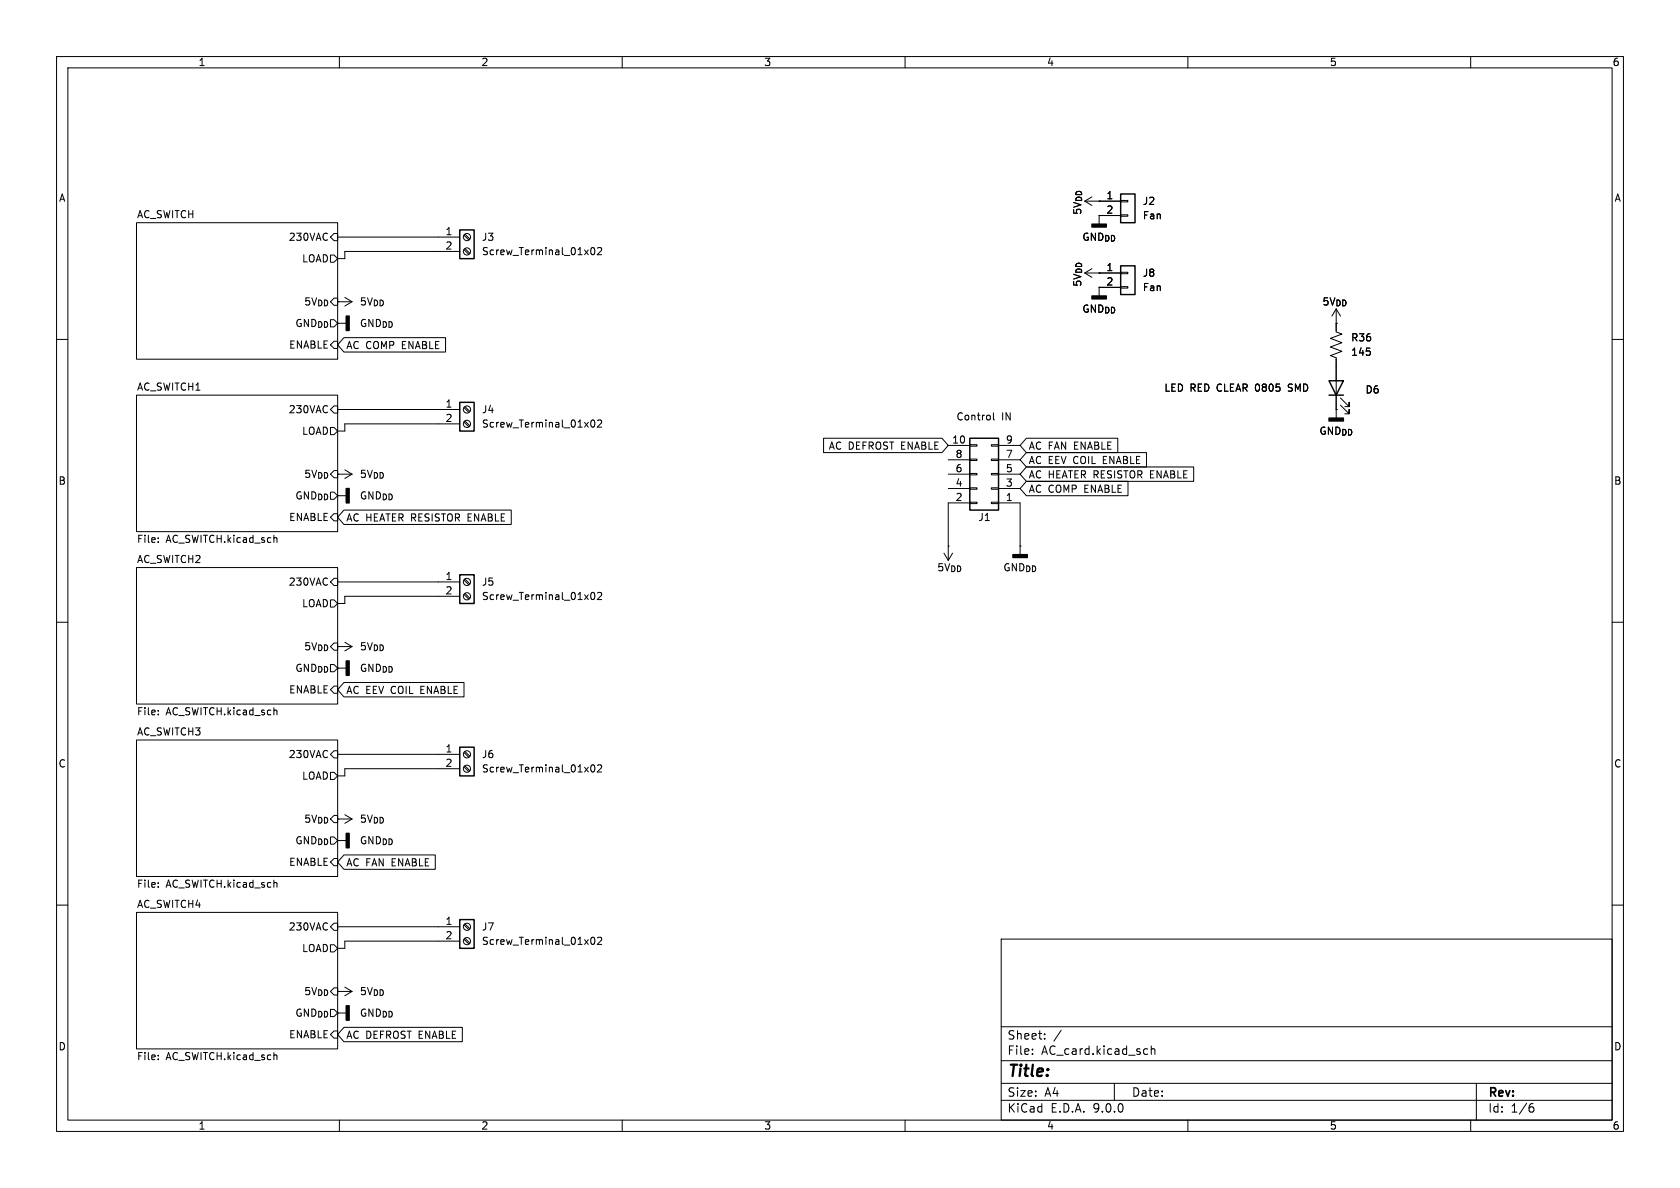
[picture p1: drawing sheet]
<svg xmlns="http://www.w3.org/2000/svg" width="297mm" height="210mm" viewBox="0 0 297 210" stroke-linecap="round" stroke-linejoin="round" font-family="sans-serif">
<g fill="none" stroke="#000" stroke-width=".18">
<path d="M10 10h277v190h-277zM12 12h273v186h-273zM60 10v2M110 10v2M160 10v2M210 10v2M260 10v2M24.1 39.4h35.6v24.1h-35.6zM191.8 35.6h6.3M191.8 35.6l1.2 .7M193 34.8l-1.2 .8M194.3 35.6h.1"/>
<path d="M194.3 38.1h.1M194.3 38.1v1.5M194.3 38.1h3.8M198.1 35.4h1.3v.3h-1.3zM198.1 38h1.3v.2h-1.3zM58.4 45.1h.7l.6 .6-.6 .7h-.7zM59.1 41.3h.6v1.2h-.6l-.7-.6zM59.7 53.3h2.5M59.7 41.9h21.6M60.8 59.7h18v2.5h-18l-1.1-1.2zM61 52.6l1.2 .7M62.2 53.3l-1.2 .8"/>
<path d="M81.3 44.5h-20.3v1.2h-1.3M82 41.6l.9 .8M82 44.1l.9 .9M82.2 41.4l.9 .8M82.2 43.9l.9 .9M104.6 43.9l.1-.1a.68 .68 0 0 1 .5 .6 .68 .68 0 0 1-.5 .6l-.1-.1-.2-.4zM105.6 43.9l.5-.1 .3 .3-.8 .9h.8M191.8 48.3l1.2 .7M191.8 48.3h6.3M193 47.5l-1.2 .8M194.3 50.8h.1M194.3 48.3h.1"/>
<path d="M194.3 50.8v1.5M194.3 50.8h3.8M198.1 48.1h1.3v.3h-1.3zM198.1 50.7h1.3v.2h-1.3zM236.2 57.2h.1M236.2 54.6v4.1l1 .4-2 .7 2 .8-2 .7 2 .8-2 .8 1 .3v10.7M236.2 54.6l-.7 1.3M236.2 54.6l.8 1.3M10 60h2M24.1 69.9h35.6v24.1h-35.6zM58.4 75.6h.7l.6 .6-.6 .6h-.7zM59.1 60.3h.6v1.3h-.6l-.7-.6z"/>
<path d="M59.1 71.8h.6v1.2h-.6l-.7-.6zM59.7 72.4h21.6M81.3 74.9h-20.3v1.3h-1.3M82 72.1l.9 .8M82 74.6l.9 .8M82.2 71.9l.9 .8M82.2 74.4l.9 .9M104.6 74.4l.1-.2a.68 .68 0 0 1 .5 .7 .68 .68 0 0 1-.5 .6l-.1-.1-.2-.4zM105.6 74.4l.5-.2 .3 .4-.8 .9h.8M145.6 77.5h20.9l1.1 1.2-1.1 1.3h-20.9zM167.6 78.7h3.8M171.4 78.6h1.3v.3h-1.3z"/>
<path d="M175.3 78.6h1.2v.3h-1.2zM175.6 73v1.1l.2 .1M176.5 78.7h3.8M181.5 77.5h16.1v2.5h-16.1l-1.2-1.3zM236.2 72.4h.1M237 71.6l1.5 1.6v-.8v.8h-.8M237 70.4l1.5 1.5v-.8v.8h-.8M285 60h2M28 95.1v.1M28 95.8v.1M48.6 95l.4 .2v.7M59.1 90.8h.6v1.3h-.6l-.7-.7z"/>
<path d="M59.7 83.8h2.5M60.8 90.2h29.6v2.5h-29.6l-1.1-1.3zM61 83.1l1.2 .7M62.2 83.8l-1.2 .8M166.9 97.8l.7 1.3M167.6 96.5h.1M167.6 83.8h3.8M167.6 86.4h3.8M167.6 81.3h3.8M168.4 97.8l-.8 1.3M171.4 88.8h1.3v.2h-1.3zM171.4 86.2h1.3v.3h-1.3z"/>
<path d="M171.4 83.7h1.3v.2h-1.3zM171.4 81.2h1.3v.2h-1.3zM171.4 88.9h-3.8v10.2M175.3 88.8h1.2v.2h-1.2zM175.3 86.2h1.2v.3h-1.2zM175.3 83.7h1.2v.2h-1.2zM175.3 81.2h1.2v.2h-1.2zM176.5 83.8h3.8M176.5 88.9h3.8v9.1M176.5 86.4h3.8M176.5 81.3h3.8M180.3 96.5h.1"/>
<path d="M181.5 80h21.2v2.6h-21.2l-1.2-1.3zM181.5 85.1h17.9v2.5h-17.9l-1.2-1.2zM181.5 82.5h29.5v2.6h-29.5l-1.2-1.3zM10 110h2M24.1 100.3h35.6v24.2h-35.6zM58.4 106h.7l.6 .7-.6 .6h-.7zM59.1 102.2h.6v1.3h-.6l-.7-.6zM59.7 102.9h21.6M59.7 114.3h2.5M61 113.5l1.2 .8M62.2 114.3l-1.2 .8M81.3 105.4h-20.3v1.3h-1.3"/>
<path d="M82 102.5l.9 .9M82 105.1l.9 .8M82.2 102.4l.9 .8M82.2 104.9l.9 .8M104.6 104.8l.1-.1a.68 .68 0 0 1 .5 .7 .68 .68 0 0 1-.5 .6l-.1-.1-.2-.4zM105.6 104.8l.5-.1 .3 .4-.8 .9h.8M285 110h2M24.1 130.8h35.6v24.1h-35.6zM28 125.6v.1M28 126.2v.2M48.6 125.5l.4 .2v.7M58.4 136.5h.7l.6 .7-.6 .6h-.7z"/>
<path d="M59.1 121.3h.6v1.3h-.6l-.7-.7zM59.1 132.7h.6v1.3h-.6l-.7-.6zM59.7 133.4h21.6M60.8 120.6h21.2v2.6h-21.2l-1.1-1.3zM81.3 135.9h-20.3v1.3h-1.3M82 133l.9 .9M82 135.6l.9 .8M82.2 132.8l.9 .9M82.2 135.4l.9 .8M104.6 135.3l.1-.1a.68 .68 0 0 1 .5 .6 .68 .68 0 0 1-.5 .7 .84 .84 0 0 1-.1-1.2zM105.6 135.3l.5-.1 .3 .4-.8 .9h.8M28 156.1v.1"/>
<path d="M28 156.7v.1M48.6 156l.4 .2v.6M59.1 151.8h.6v1.2h-.6l-.7-.6zM59.7 144.8h2.5M60.8 151.1h16.2v2.6h-16.2l-1.1-1.3zM61 144l1.2 .8M62.2 144.8l-1.2 .7M10 160h2M24.1 161.3h35.6v24.1h-35.6zM58.4 167h.7l.6 .6-.6 .7h-.7zM59.1 163.2h.6v1.3h-.6l-.7-.7zM59.7 163.8h21.6"/>
<path d="M59.7 175.3h2.5M61 174.5l1.2 .8M62.2 175.3l-1.2 .7M81.3 166.4h-20.3v1.2h-1.3M82 163.5l.9 .8M82 166l.9 .9M82.2 163.3l.9 .9M82.2 165.9l.9 .8M104.6 165.7h.1a.68 .68 0 0 1 .5 .6 .68 .68 0 0 1-.5 .6 .84 .84 0 0 1-.1-1.2zM105.6 165.8l.5-.1 .3 .3-.8 .9h.8M177 166h108v32h-108zM285 160h2"/>
<path d="M28 187.2v.1M28 186.5v.2M48.6 186.5l.4 .2v.6M59.1 182.2h.6v1.3h-.6l-.7-.6zM60 198v2M60.8 181.6h20.9v2.6h-20.9l-1.1-1.3zM110 198v2M160 198v2M177 194.5h108M177 191.5h108M177 187.5h108M177 181.5h108"/>
<path d="M182.5 186.3v.1M182.5 185.5v.1M184.7 183.6v.1M184.7 182.8v.1M187.6 182.1l-1.3 2M197 191.5v3M202.5 185.4l.4 .1M202.9 186.3l-.4 .1M203.5 185.5l.2-.1 .4 .1 .1 .9M203.5 184.9v1.5M210 198v2M260 198v2"/>
<path d="M261 191.5v6.5M270.6 195.7h.4l.2 .3-.1 .5-.5 .1M271 195.1l-.4 .1"/>
<circle cx="82.5" cy="41.9" r=".63"/>
<circle cx="82.5" cy="44.4" r=".63"/>
<circle cx="82.5" cy="72.4" r=".63"/>
<circle cx="82.5" cy="74.9" r=".63"/>
<circle cx="82.5" cy="105.4" r=".63"/>
<circle cx="82.5" cy="102.9" r=".63"/>
<circle cx="82.5" cy="133.3" r=".63"/>
<circle cx="82.5" cy="135.9" r=".63"/>
<circle cx="82.5" cy="166.4" r=".63"/>
<circle cx="82.5" cy="163.8" r=".63"/>
</g>
<path d="M193 39.6h2.6v.5h-2.6zM61.2 55.9h.5v2.5h-.5zM193 52.3h2.6v.5h-2.6zM234.9 73.9h2.6v.5h-2.6zM61.2 86.4h.5v2.5h-.5zM179.1 98h2.5v.6h-2.5zM61.2 116.8h.5v2.6h-.5zM61.2 147.3h.5v2.6h-.5zM61.2 177.8h.5v2.5h-.5z" fill="#000" stroke="#000" stroke-width=".25"/>
<path d="M198.1 34.3h2.6v5.1h-2.6zM81.3 40.6h2.5v5.1h-2.5zM198.1 47h2.6v5.1h-2.6zM81.3 71.1h2.5v5.1h-2.5zM171.4 77.5h5.1v12.7h-5.1zM234.9 67.3h2.6l-1.3 2.6zM234.9 69.9h2.6M81.3 101.6h2.5v5.1h-2.5zM81.3 132.1h2.5v5.1h-2.5zM81.3 162.6h2.5v5h-2.5z" fill="none" stroke="#000" stroke-width=".25"/>
<text font-size="2.8" x="178" y="190.9">Title:</text>
<g font-size="2.1">
<text x="178" y="184">Sheet:</text>
<text x="178" y="186.7">File:</text>
<text x="184.1" y="186.7">AC_card.kicad_sch</text>
<text x="178" y="196.9">KiCad</text>
<text x="178" y="194.1">Size:</text>
<text x="184.7" y="194.1">A4</text>
<text x="185.7" y="196.9">E.D.A.</text>
<text x="193.3" y="196.9">9.0.0</text>
<text x="200" y="194.1">Date:</text>
<text x="263" y="194.3">Rev:</text>
<text x="263" y="196.9">Id:</text>
<text x="267.1" y="196.9">1/6</text>
</g>
<g font-size="1.8">
<text x="35" y="11.9">1</text>
<text x="85" y="11.9">2</text>
<text x="135" y="11.9">3</text>
<text x="185" y="11.9">4</text>
<text x="235" y="11.9">5</text>
<text x="285" y="11.9">6</text>
<text x="10.3" y="35.9">A</text>
<text x="195.5" y="35.3">1</text>
<text x="285.3" y="35.9">A</text>
<text x="24.1" y="38.7">AC_SWITCH</text>
<text x="78.7" y="41.7">1</text>
<text x="191.4" y="38.1" transform="rotate(-90 191.4 38.1)">5V_{DD}</text>
<text x="195.5" y="37.8">2</text>
<text x="201.9" y="36.4">J2</text>
<text x="201.9" y="39">Fan</text>
<text x="51" y="42.8">230VAC</text>
<text x="53.3" y="46.6">LOAD</text>
<text x="78.7" y="44.2">2</text>
<text x="85.1" y="42.8">J3</text>
<text x="85.1" y="45.3">Screw_Terminal_01x02</text>
<text x="191.2" y="42.8">GND_{DD}</text>
<text x="191.4" y="50.8" transform="rotate(-90 191.4 50.8)">5V_{DD}</text>
<text x="195.5" y="48">1</text>
<text x="195.5" y="50.5">2</text>
<text x="201.9" y="49.1">J8</text>
<text x="201.9" y="51.7">Fan</text>
<text x="52.1" y="58">GND_{DD}</text>
<text x="53.6" y="54.2">5V_{DD}</text>
<text x="63.5" y="58">GND_{DD}</text>
<text x="63.5" y="54.2">5V_{DD}</text>
<text x="191.2" y="55.5">GND_{DD}</text>
<text x="233.7" y="54.2">5V_{DD}</text>
<text x="51" y="61.8">ENABLE</text>
<text x="61.1" y="61.9">AC COMP ENABLE</text>
<text x="238.8" y="63.1">145</text>
<text x="238.8" y="60.6">R36</text>
<text x="24.1" y="69.1">AC_SWITCH1</text>
<text x="205.7" y="69.4">LED RED CLEAR 0805</text>
<text x="228.2" y="69.4">SMD</text>
<text x="241.3" y="69.8">D6</text>
<text x="51" y="73.3">230VAC</text>
<text x="53.3" y="77.1">LOAD</text>
<text x="78.7" y="72.1">1</text>
<text x="78.7" y="74.7">2</text>
<text x="85.1" y="73.3">J4</text>
<text x="85.1" y="75.8">Screw_Terminal_01x02</text>
<text x="169" y="74.5">Control</text>
<text x="177.1" y="74.5">IN</text>
<text x="233.1" y="77.1">GND_{DD}</text>
<text x="146.4" y="79.7">AC DEFROST ENABLE</text>
<text x="168.2" y="78.5">10</text>
<text x="168.8" y="83.6">6</text>
<text x="168.8" y="81">8</text>
<text x="177.7" y="83.6">5</text>
<text x="177.7" y="81">7</text>
<text x="177.7" y="78.5">9</text>
<text x="181.8" y="82.2">AC EEV COIL</text>
<text x="181.8" y="79.7">AC FAN ENABLE</text>
<text x="195.3" y="82.2">ENABLE</text>
<text x="10.3" y="85.9">B</text>
<text x="52.1" y="88.5">GND_{DD}</text>
<text x="53.6" y="84.7">5V_{DD}</text>
<text x="63.5" y="88.5">GND_{DD}</text>
<text x="63.5" y="84.7">5V_{DD}</text>
<text x="168.8" y="88.6">2</text>
<text x="168.8" y="86.1">4</text>
<text x="177.7" y="88.6">1</text>
<text x="177.7" y="86.1">3</text>
<text x="181.8" y="87.3">AC COMP ENABLE</text>
<text x="181.8" y="84.8">AC HEATER RESISTOR ENABLE</text>
<text x="285.3" y="85.9">B</text>
<text x="51" y="92.3">ENABLE</text>
<text x="61.1" y="92.4">AC HEATER RESISTOR ENABLE</text>
<text x="172.9" y="92.3">J1</text>
<text x="24.1" y="96.3">File:</text>
<text x="24.1" y="99.6">AC_SWITCH2</text>
<text x="29.4" y="96.3">AC_SWITCH.kicad_sch</text>
<text x="165.6" y="101.2">5V_{DD}</text>
<text x="177.3" y="101.2">GND_{DD}</text>
<text x="51" y="103.7">230VAC</text>
<text x="53.3" y="107.5">LOAD</text>
<text x="78.7" y="102.6">1</text>
<text x="78.7" y="105.2">2</text>
<text x="85.1" y="103.7">J5</text>
<text x="85.1" y="106.3">Screw_Terminal_01x02</text>
<text x="52.1" y="119">GND_{DD}</text>
<text x="53.6" y="115.2">5V_{DD}</text>
<text x="63.5" y="119">GND_{DD}</text>
<text x="63.5" y="115.2">5V_{DD}</text>
<text x="51" y="122.8">ENABLE</text>
<text x="61.1" y="122.9">AC EEV COIL</text>
<text x="74.6" y="122.9">ENABLE</text>
<text x="24.1" y="126.8">File:</text>
<text x="24.1" y="130.1">AC_SWITCH3</text>
<text x="29.4" y="126.8">AC_SWITCH.kicad_sch</text>
<text x="10.3" y="135.9">C</text>
<text x="51" y="134.2">230VAC</text>
<text x="78.7" y="133.1">1</text>
<text x="78.7" y="135.6">2</text>
<text x="85.1" y="134.2">J6</text>
<text x="85.1" y="136.8">Screw_Terminal_01x02</text>
<text x="285.3" y="135.9">C</text>
<text x="53.3" y="138">LOAD</text>
<text x="52.1" y="149.5">GND_{DD}</text>
<text x="53.6" y="145.6">5V_{DD}</text>
<text x="63.5" y="149.5">GND_{DD}</text>
<text x="63.5" y="145.6">5V_{DD}</text>
<text x="51" y="153.3">ENABLE</text>
<text x="61.1" y="153.4">AC FAN ENABLE</text>
<text x="24.1" y="160.6">AC_SWITCH4</text>
<text x="24.1" y="157.3">File:</text>
<text x="29.4" y="157.3">AC_SWITCH.kicad_sch</text>
<text x="51" y="164.7">230VAC</text>
<text x="78.7" y="163.6">1</text>
<text x="78.7" y="166.1">2</text>
<text x="85.1" y="164.7">J7</text>
<text x="85.1" y="167.2">Screw_Terminal_01x02</text>
<text x="53.3" y="168.5">LOAD</text>
<text x="52.1" y="179.9">GND_{DD}</text>
<text x="53.6" y="176.1">5V_{DD}</text>
<text x="63.5" y="179.9">GND_{DD}</text>
<text x="63.5" y="176.1">5V_{DD}</text>
<text x="10.3" y="185.9">D</text>
<text x="51" y="183.7">ENABLE</text>
<text x="61.1" y="183.8">AC DEFROST ENABLE</text>
<text x="285.3" y="185.9">D</text>
<text x="24.1" y="187.7">File:</text>
<text x="29.4" y="187.7">AC_SWITCH.kicad_sch</text>
<text x="35" y="199.9">1</text>
<text x="85" y="199.9">2</text>
<text x="135" y="199.9">3</text>
<text x="185" y="199.9">4</text>
<text x="235" y="199.9">5</text>
<text x="285" y="199.9">6</text>
</g>
</svg>
